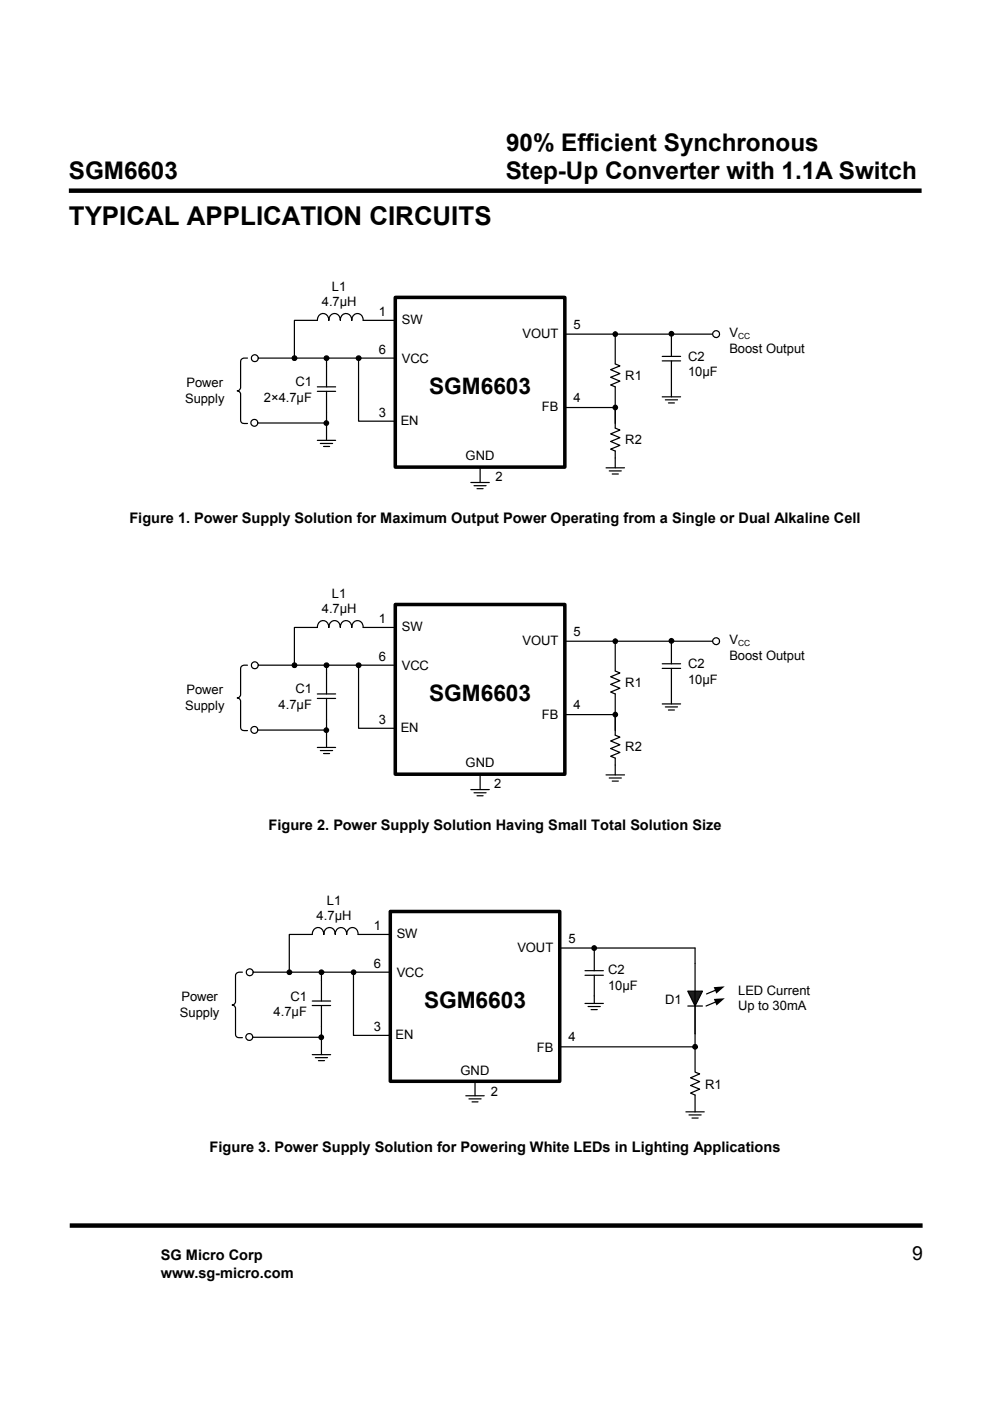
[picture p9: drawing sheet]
<svg xmlns="http://www.w3.org/2000/svg" width="210mm" height="297mm" viewBox="0 0 210 297" stroke-linecap="round" stroke-linejoin="round" font-family="sans-serif">
<path d="M14.6 40.4h180.9M14.8 259.8h180.9" fill="none" stroke="#000" stroke-width=".94" stroke-linecap="butt"/>
<path d="M31.7 263.2h37.4v10.4h-37.4z" fill="#fff"/>
<path d="M83.8 63.1h36v35.9h-36z" fill="none" stroke="#000" stroke-width=".75"/>
<g fill="none" stroke="#000" stroke-width=".26">
<path d="M54.7 75.9h29.1M69.3 77.7v4.3M76.1 76.2v13.1h7.7M83.8 67.9h-6.8a1.23 1.23 0 0 0-1.2-1.4 1.23 1.23 0 0 0-1.2 1.4 1.24 1.24 0 0 0-1.2-1.4 1.24 1.24 0 0 0-1.2 1.4 1.24 1.24 0 0 0-1.2-1.4 1.24 1.24 0 0 0-1.3 1.4 1.24 1.24 0 0 0-1.2-1.4 1.24 1.24 0 0 0-1.2 1.4h-4.9v8.3M119.8 70.8h31.6M130.5 70.8v6.4l1 .4-2 .8 2 .8-2 .8 2 .8-2 .8 1 .4v8.8l1 .4-2 .8 2 .8-2 .8 2 .8-2 .8 1 .4M140.5 76.5h3.9M140.5 75.6h3.9M142.4 71.2v4.3M142.4 76.5v4.4M54.7 89.7h14.6M67.3 83h3.9"/>
<path d="M67.3 82h3.9M69.3 83v4.4M119.8 86.4h10.7M128.5 99.2h4M129.2 99.8h2.6M130.5 97.1v2.1M129.9 100.5h1.2"/>
<circle cx="62.4" cy="75.9" r=".49"/>
<circle cx="69.3" cy="75.9" r=".49"/>
<circle cx="76.1" cy="75.9" r=".49"/>
<circle cx="130.5" cy="70.8" r=".48"/>
<circle cx="142.4" cy="70.8" r=".49"/>
<circle cx="69.2" cy="89.7" r=".48"/>
<circle cx="130.5" cy="86.4" r=".48"/>
</g>
<g fill="#000">
<circle cx="62.4" cy="75.9" r=".49"/>
<circle cx="69.3" cy="75.9" r=".49"/>
<circle cx="76.1" cy="75.9" r=".49"/>
<circle cx="130.5" cy="70.8" r=".48"/>
<circle cx="142.4" cy="70.8" r=".49"/>
<circle cx="69.2" cy="89.7" r=".48"/>
<circle cx="130.5" cy="86.4" r=".48"/>
</g>
<circle cx="151.9" cy="70.8" r=".73" fill="#fff"/>
<circle cx="151.9" cy="70.8" r=".73" fill="none" stroke="#000" stroke-width=".26"/>
<circle cx="54" cy="75.9" r=".73" fill="#fff"/>
<circle cx="54" cy="75.9" r=".73" fill="none" stroke="#000" stroke-width=".26"/>
<circle cx="53.9" cy="89.6" r=".73" fill="#fff"/>
<g fill="none" stroke="#000" stroke-width=".26">
<path d="M52.5 75.9h-.9l-.5 .5-.1 5.9-.2 .3-.5 .3 .5 .2 .2 .3 .1 5.8a.62 .62 0 0 0 .7 .6h.7M69.3 75.9v1.8M67.3 93.4h3.9M67.9 94h2.6M68.6 94.7h1.3M69.3 87.4v6M101.8 99.2v3.1M130.5 95.6v1.5M140.5 84.1h3.9M141.1 84.8h2.6M141.8 85.4h1.2M142.4 80.9v3.2"/>
<path d="M99.9 102.3h3.9M100.5 103h2.6M101.2 103.6h1.3M83.8 133h-6.8a1.23 1.23 0 0 0-1.2-1.4 1.23 1.23 0 0 0-1.2 1.4 1.24 1.24 0 0 0-1.2-1.4 1.24 1.24 0 0 0-1.2 1.4 1.24 1.24 0 0 0-1.2-1.4 1.24 1.24 0 0 0-1.3 1.4 1.24 1.24 0 0 0-1.2-1.4 1.24 1.24 0 0 0-1.2 1.4h-4.9v8.3M119.8 136h31.6M130.5 136v6.3l1 .4-2 .8 2 .8-2 .8 2 .8-2 .8 1 .4v8.8l1 .4-2 .8 2 .8-2 .8 2 .8-2 .8 1 .4M142.4 136.4v4.3M54.7 141h29.1M54.7 154.8h14.6M67.3 148.1h3.9M67.3 147.1h3.9M69.3 142.8v4.3"/>
<path d="M69.3 148.1v4.4M76.1 141.3v13.1h7.7M119.8 151.5h10.7M140.5 141.7h3.9M140.5 140.7h3.9M142.4 141.7v4.4M128.5 164.3h4M129.2 165h2.6M129.9 165.6h1.2M130.5 162.2v2.1"/>
<circle cx="53.9" cy="89.6" r=".73"/>
<circle cx="130.5" cy="136" r=".48"/>
<circle cx="142.4" cy="135.9" r=".49"/>
<circle cx="62.4" cy="141" r=".49"/>
<circle cx="69.2" cy="154.8" r=".48"/>
<circle cx="69.3" cy="141" r=".49"/>
<circle cx="76.1" cy="141" r=".49"/>
<circle cx="130.5" cy="151.5" r=".48"/>
</g>
<path d="M83.8 128.2h36v35.9h-36z" fill="none" stroke="#000" stroke-width=".75"/>
<g fill="#000">
<circle cx="130.5" cy="136" r=".48"/>
<circle cx="142.4" cy="135.9" r=".49"/>
<circle cx="62.4" cy="141" r=".49"/>
<circle cx="69.2" cy="154.8" r=".48"/>
<circle cx="69.3" cy="141" r=".49"/>
<circle cx="76.1" cy="141" r=".49"/>
<circle cx="130.5" cy="151.5" r=".48"/>
</g>
<circle cx="151.9" cy="135.9" r=".73" fill="#fff"/>
<circle cx="151.9" cy="135.9" r=".73" fill="none" stroke="#000" stroke-width=".26"/>
<circle cx="54" cy="141.1" r=".73" fill="#fff"/>
<circle cx="54" cy="141.1" r=".73" fill="none" stroke="#000" stroke-width=".26"/>
<circle cx="53.9" cy="154.7" r=".73" fill="#fff"/>
<g fill="none" stroke="#000" stroke-width=".26">
<path d="M52.5 141l-.9 .1-.5 .4-.1 5.9-.2 .3-.5 .3 .5 .2 .2 .3 .1 5.8a.62 .62 0 0 0 .7 .6h.7M67.3 158.5h3.9M67.9 159.1h2.6M68.6 159.8h1.3M69.3 141v1.8M69.3 152.5v6M140.5 149.2h3.9M141.1 149.9h2.6M141.8 150.5h1.2M142.4 146.1v3.1M99.9 167.4h3.9M100.5 168.1h2.6"/>
<path d="M101.2 168.7h1.3M101.8 164.3v3.1M130.5 160.7v1.5M82.8 198.1h-6.9a1.23 1.23 0 0 0-1.2-1.5 1.23 1.23 0 0 0-1.2 1.5 1.24 1.24 0 0 0-1.2-1.4 1.24 1.24 0 0 0-1.2 1.4 1.23 1.23 0 0 0-1.2-1.4 1.23 1.23 0 0 0-1.2 1.4 1.25 1.25 0 0 0-1.2-1.4 1.25 1.25 0 0 0-1.3 1.4h-4.8v8.3M53.6 219.9h14.6M53.6 206.1h29.2M66.2 213.2h3.9M66.2 212.2h3.9M68.2 207.9v4.3M68.2 213.2v4.4M75 206.4v13.1h7.8"/>
<circle cx="53.9" cy="154.7" r=".73"/>
<circle cx="61.4" cy="206.1" r=".48"/>
<circle cx="68.1" cy="219.9" r=".49"/>
<circle cx="68.2" cy="206.2" r=".5"/>
<circle cx="75" cy="206.1" r=".48"/>
</g>
<path d="M82.8 193.3h35.9v36h-35.9z" fill="none" stroke="#000" stroke-width=".75"/>
<g fill="#000">
<circle cx="61.4" cy="206.1" r=".48"/>
<circle cx="68.1" cy="219.9" r=".49"/>
<circle cx="68.2" cy="206.2" r=".5"/>
<circle cx="75" cy="206.1" r=".48"/>
</g>
<circle cx="53" cy="206.1" r=".73" fill="#fff"/>
<circle cx="53" cy="206.1" r=".73" fill="none" stroke="#000" stroke-width=".26"/>
<circle cx="52.9" cy="219.9" r=".73" fill="#fff"/>
<g fill="none" stroke="#000" stroke-width=".26">
<path d="M51.4 206.1l-1 .1-.4 .4v5.9l-.3 .4-.5 .2 .5 .2 .3 .4v5.9l.4 .4h1M68.2 206.1v1.8M68.2 217.6v6M118.7 201h28.7v3.2M124.1 206.8h3.9M124.1 205.8h3.9M126 201.4v4.4M126 206.8v4.4M147.4 212.2v15.1l1 .4-1.9 .8 1.9 .8-1.9 .8 1.9 .8-1.9 .9 .9 .4v3.5M66.2 223.6h3.9M66.9 224.2h2.6M67.5 224.9h1.3"/>
<path d="M98.8 232.3h3.9M99.5 233h2.5M100.1 233.6h1.3M100.8 229.5v2.8M118.7 222h28.7M145.5 235.7h3.9M146.1 236.4h2.6M146.8 237h1.3"/>
<circle cx="52.9" cy="219.9" r=".73"/>
<circle cx="126" cy="201" r=".5"/>
<circle cx="147.4" cy="221.9" r=".48"/>
</g>
<g fill="#000">
<circle cx="126" cy="201" r=".5"/>
<circle cx="147.4" cy="221.9" r=".48"/>
</g>
<path d="M145.9 210.1h3.1l-1.6 3.2z" fill="#1a1a1a"/>
<path d="M124.1 212.7h3.9M124.7 213.4h2.6M125.4 214.1h1.3M126 211.2v1.5M145.9 213.3h3.1M145.9 210.1h3.1l-1.6 3.2zM147.4 204.2v15M151.8 209.9l-1.9 .8M151.9 212.4l-2.1 .9" fill="none" stroke="#000" stroke-width=".26"/>
<path d="M151.4 209.3l2.3-.2-1.8 1.6zM151.4 211.8l2.3-.2-1.7 1.6z" fill="#000"/>
<text font-size="5.5" x="14.6" y="47.7">TYPICAL APPLICATION CIRCUITS</text>
<g font-size="5.1">
<text x="107.3" y="32">90% Efficient Synchronous</text>
<text x="14.6" y="37.9">SGM6603</text>
<text x="107.3" y="37.9">Step-Up Converter with 1.1A Switch</text>
</g>
<g font-size="4.8">
<text x="91" y="83.5">SGM6603</text>
<text x="91" y="148.6">SGM6603</text>
<text x="90" y="213.7">SGM6603</text>
</g>
<text font-size="4.1" x="193.5" y="267.1">9</text>
<g font-size="3.1">
<text x="27.4" y="110.9">Figure 1. Power Supply Solution for Maximum Output Power Operating from a Single or Dual Alkaline Cell</text>
<text x="56.9" y="176">Figure 2. Power Supply Solution Having Small Total Solution Size</text>
<text x="44.4" y="244.3">Figure 3. Power Supply Solution for Powering White LEDs in Lighting Applications</text>
<text x="34.1" y="267.2">SG Micro Corp</text>
<text x="34.1" y="270.9">www.sg-micro.com</text>
</g>
<g font-size="2.8">
<text x="68.2" y="64.9">4.7µH</text>
<text x="70.4" y="61.6">L1</text>
<text x="80.3" y="67">1</text>
<text x="85.2" y="68.7">SW</text>
<text x="110.8" y="71.6">VOUT</text>
<text x="121.6" y="69.7">5</text>
<text x="154.7" y="71.5">V</text>
<text x="80.3" y="75.1">6</text>
<text x="85.2" y="77">VCC</text>
<text x="146" y="76.5">C2</text>
<text x="154.7" y="74.8">Boost Output</text>
<text x="39.6" y="82">Power</text>
<text x="62.7" y="81.9">C1</text>
<text x="132.6" y="80.5">R1</text>
<text x="146" y="79.8">10µF</text>
<text x="39.2" y="85.3">Supply</text>
<text x="56" y="85.2">2×4.7µF</text>
<text x="80.3" y="88.4">3</text>
<text x="114.9" y="87.2">FB</text>
<text x="121.6" y="85.3">4</text>
<text x="85" y="90.1">EN</text>
<text x="132.6" y="94.1">R2</text>
<text x="98.8" y="97.6">GND</text>
<text x="105.1" y="102">2</text>
<text x="68.2" y="130">4.7µH</text>
<text x="70.4" y="126.7">L1</text>
<text x="80.3" y="132.1">1</text>
<text x="85.2" y="133.9">SW</text>
<text x="110.8" y="136.8">VOUT</text>
<text x="121.6" y="134.8">5</text>
<text x="154.7" y="136.6">V</text>
<text x="80.3" y="140.2">6</text>
<text x="85.2" y="142.1">VCC</text>
<text x="146" y="141.6">C2</text>
<text x="154.7" y="139.9">Boost Output</text>
<text x="39.6" y="147.2">Power</text>
<text x="62.7" y="147">C1</text>
<text x="132.6" y="145.6">R1</text>
<text x="146" y="144.9">10µF</text>
<text x="39.2" y="150.5">Supply</text>
<text x="59.1" y="150.3">4.7µF</text>
<text x="80.3" y="153.5">3</text>
<text x="85" y="155.2">EN</text>
<text x="114.9" y="152.3">FB</text>
<text x="121.6" y="150.4">4</text>
<text x="132.6" y="159.2">R2</text>
<text x="98.8" y="162.7">GND</text>
<text x="104.8" y="167.2">2</text>
<text x="69.3" y="191.8">L1</text>
<text x="67.2" y="195.1">4.7µH</text>
<text x="79.3" y="197.2">1</text>
<text x="84.1" y="198.9">SW</text>
<text x="109.7" y="201.8">VOUT</text>
<text x="120.6" y="199.9">5</text>
<text x="79.3" y="205.3">6</text>
<text x="84.1" y="207.2">VCC</text>
<text x="129" y="206.5">C2</text>
<text x="129" y="209.8">10µF</text>
<text x="38.2" y="215.6">Supply</text>
<text x="38.5" y="212.3">Power</text>
<text x="58" y="215.4">4.7µF</text>
<text x="61.6" y="212.1">C1</text>
<text x="141.1" y="212.8">D1</text>
<text x="156.6" y="210.9">LED Current</text>
<text x="156.6" y="214.2">Up to 30mA</text>
<text x="79.3" y="218.7">3</text>
<text x="83.9" y="220.3">EN</text>
<text x="120.6" y="220.8">4</text>
<text x="97.7" y="227.8">GND</text>
<text x="113.9" y="222.9">FB</text>
<text x="104.1" y="232.4">2</text>
<text x="149.5" y="231">R1</text>
</g>
<g font-size="1.8">
<text x="156.5" y="71.8">CC</text>
<text x="156.5" y="136.9">CC</text>
</g>
</svg>
